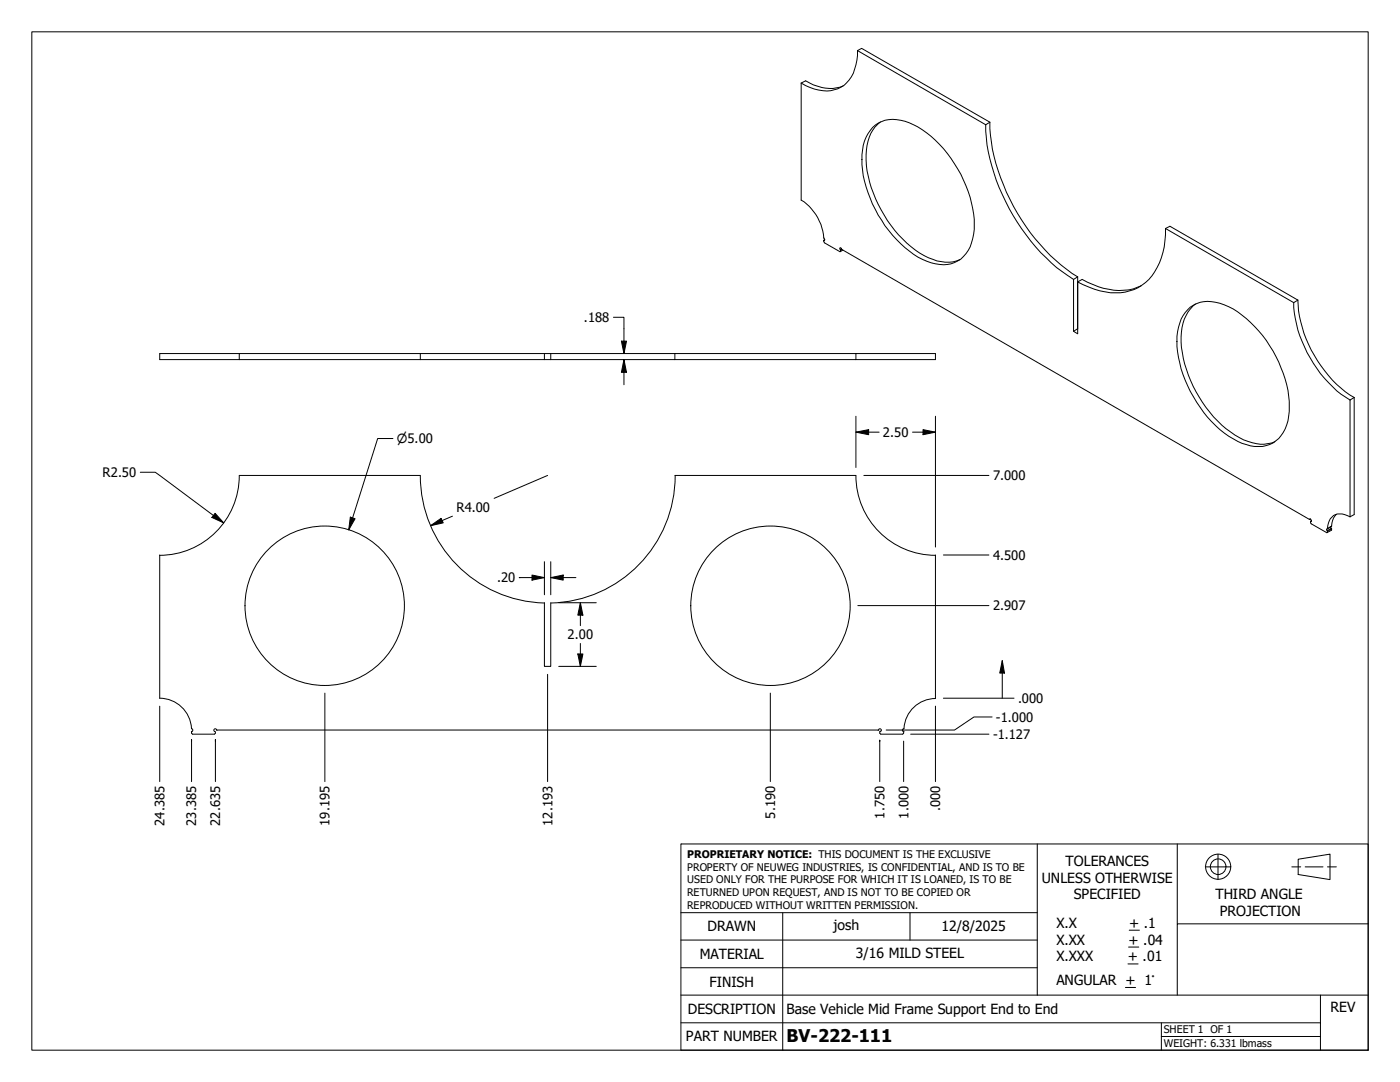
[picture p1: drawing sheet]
<svg xmlns="http://www.w3.org/2000/svg" width="279mm" height="216mm" viewBox="0 0 279 216" stroke-linecap="round" stroke-linejoin="round" font-family="sans-serif">
<!-- layer: Visible (ANSI) -->
<g fill="none" stroke="#000" stroke-width=".2">
<path d="M159.9 16.6l.9-.5a8.2 8.2 0 0 0 7.5 1M159.9 16.6v23.3a10 10 0 0 1 4.6 7.7l.1 .2-.2 .1v.3l.1 .3 3.1 1.7 .6-.3M171.1 10.1a9.1 9.1 0 0 1-2.6 6.9 6.7 6.7 0 0 1-6.8 .5l-1.8-.9M171.1 10.1l.9-.4 25.5 14.7M171.1 10.1l25.6 14.8M174.1 25.5a6.5 6.5 0 0 1 7.4-1 21.3 21.3 0 0 1 9.6 9.2 22.2 22.2 0 0 1 3.3 12.1 7.9 7.9 0 0 1-2.6 5.9 6.7 6.7 0 0 1-6.8 .4 20 20 0 0 1-9-8.2 22.5 22.5 0 0 1-4-13 8.4 8.4 0 0 1 2.1-5.4zM175.7 24.3a7.8 7.8 0 0 0-2.9 6.6 23.3 23.3 0 0 0 5 14.1 18.8 18.8 0 0 0 9.2 7.1 6.9 6.9 0 0 0 4.6-.3M196.7 24.9a36.8 36.8 0 0 0 5.5 18.1 35.9 35.9 0 0 0 12 12.8M197.5 24.4a38.2 38.2 0 0 0 7.2 20.7 34.3 34.3 0 0 0 10.4 10.1M197.5 24.4l-.8 .5M164.6 47.9h-.2M167.8 50.2l-.2-.6 .1-.2 .3 .4 93.4 53.8"/>
<path d="M214.2 55.8v10.3l.9 .5v-10.3M215.1 55.2v10.5M215.1 56.3l.9-.5a14.4 14.4 0 0 0 10.1 1.9l1.7-.7M215.1 55.2l-.9 .6M232.6 45.6a13.8 13.8 0 0 1-4 10.8 9.8 9.8 0 0 1-9.1 1.6l-2.2-.7-2.2-1M232.6 45.6l.9-.5 25.5 14.8M232.6 45.6l25.6 14.8M259 59.9a24.9 24.9 0 0 0 10.4 18.9l.9 .5M259 59.9l-.8 .5M47.8 70.5h-15.9v1.3h154.8v-1.3h-102.8M83.9 70.5h-36.1v1.3M83.9 70.5v1.3"/>
<path d="M108.6 70.5v1.3M109.9 70.5v1.3M134.7 70.5v1.3M170.8 70.5v1.3M215.1 65.6l-.9 .5M237 61.8a6 6 0 0 1 6.5-1.3 19.3 19.3 0 0 1 9.2 7.4 23.8 23.8 0 0 1 4.6 14.2 7.2 7.2 0 0 1-3.9 6.6 7.8 7.8 0 0 1-6.4-.6 22.7 22.7 0 0 1-10-11.1 20.1 20.1 0 0 1-2-10.8l.2-.9a6.7 6.7 0 0 1 1.8-3.5zM238.6 60.6a8.3 8.3 0 0 0-2.9 6.6 24.9 24.9 0 0 0 10.7 19.6 8.7 8.7 0 0 0 8 1.3M258.2 60.4a24.9 24.9 0 0 0 6.9 15.9 15.4 15.4 0 0 0 4.3 3.5M269.4 79.8v23.3M270.3 79.3v23.4l-.9 .4M270.3 79.3l-.9 .5M47.8 94.9a15.9 15.9 0 0 1-16 15.9"/>
<path d="M47.8 94.9h36.1M83.9 94.9a25.4 25.4 0 0 0 24.8 25.4M134.7 94.9h36.1M134.7 94.9a25.4 25.4 0 0 1-24.8 25.4M170.8 94.9a15.9 15.9 0 0 0 15.9 15.9M31.9 110.7v28.6M186.7 110.7v28.6M261.4 103.6h.2l.1 .2v.1l-.1 .1 .1 .5 3.1 1.8 .9-.5-.1-.7M261.5 103.6h-.1M261.7 103.9l-.1 .1M266.7 102.6a3.5 3.5 0 0 0-1 2.4l-.8 .5M269.4 103.1a2.94 2.94 0 0 0-3.9 .4l-.4 .9-.2 1.1-.2 .2 .2 .5"/>
<path d="M31.8 139.3a6.5 6.5 0 0 1 6.5 6.1M108.6 120.3v12.7h1.3v-12.7M186.7 139.4a6.6 6.6 0 0 0-6.4 6.1M38.3 145.4l.2 .3-.2 .3M38.3 145.9l-.1 .4 .2 .2h4.4l.2-.2v-.3M42.9 145.9v.1M43.2 145.6l.1 .1M43.2 145.6l-.1-.1h-.3l-.1 .4 .2 .1M43.3 145.7h132M175.3 145.6l.2-.1h.3l.1 .4-.2 .1M175.4 145.6l-.2 .1M175.7 145.9l-.1 .4 .2 .2h4.3l.2-.2v-.3"/>
<path d="M180.3 145.4l-.2 .3 .2 .3M180.3 145.9l.1 .1"/>
<circle cx="64.8" cy="120.9" r="15.9"/>
<circle cx="153.8" cy="120.9" r="15.9"/>
</g>
<!-- layer: Visible Narrow (ANSI) -->
<path d="M164.6 47.9h-.1M168 49.7l-.3 .1M168 49.8l-.2 .2M261.5 103.6h-.1M261.7 103.9l-.1 .1M265.7 105.4l-.8 .5M265.7 105.5l-.8 .5M265.7 105l-.8 .5" fill="none" stroke="#000" stroke-width=".2"/>
<!-- layer: Border (ANSI) -->
<path d="M6.3 6.3h266.7v203.2h-266.7z" fill="none" stroke="#000" stroke-width=".2"/>
<!-- layer: Title (ANSI) -->
<g fill="none" stroke="#000" stroke-width=".2">
<path d="M135.9 168.4h137.1v41.1h-137.1zM207 168.4v30.2M234.9 168.4v15.9M240.5 173h5.1M243.1 170.4v5.1M257.8 173h1.8M259.1 171.4l6.3-1v5.1l-6.3-1zM260.5 173h3.5M264.9 173h1.8M135.9 198.6h137.1M135.9 193.1h71.1M135.9 187.6h71.1"/>
<path d="M135.9 182.1h71.1M156.2 182.1v27.4M181.6 182.1v5.5M224.6 197h2M225.1 192.3h2M225.2 189h2.1M225.4 185.6h2M263.5 198.6v10.9M273 184.3h-38.1v14.3M135.9 204.1h127.6M231.8 206.8h31.7M231.8 204.1v5.4"/>
<circle cx="243.1" cy="172.9" r="2.51"/>
<circle cx="243.1" cy="172.9" r="1.56"/>
</g>
<!-- layer: Dimension (ANSI) -->
<g fill="none" stroke="#000" stroke-width=".2">
<path d="M122.4 63.3h2.1v7.2M124 68.1h1l-.5 2.4zM124.5 71.8l.5 2.5h-1zM124.5 71.8v5M28 94.2h3l13.6 10.1M78.4 87.5h-3l-5.8 18.2M109.3 94.9l-10.7 4.5M170.8 86.2l2.6-.5v1zM170.8 86.2h4.7M170.8 83.1v10.2M172.4 94.9h25M182.1 86.2h4.6"/>
<path d="M184.2 85.7l2.5 .5-2.5 .5zM186.7 83.1v26.1M42.9 102.4l1.7 1.9-2.3-1zM69.9 103.2l1 .3-1.3 2.2zM85.9 104.9l2.1-1.5 .5 .9zM90.3 103l-4.4 1.9M103.6 115.3h.1M103.6 115.3h5M106.2 114.7l2.4 .6-2.4 .5zM108.6 112.1v6.6M109.9 115.3l2.5-.6v1.1zM109.9 115.3h5"/>
<path d="M109.9 112.1v6.6M188.3 110.7h9.1M64.8 138.3v17.7M109.3 134.6v21.4M111.5 133h7.5M111.5 120.3h7.5M115.3 130.5h1l-.5 2.5zM115.8 120.3l.5 2.4h-1zM115.8 120.3v4.5M115.8 128.4v4.6M153.7 138.3v17.7M171.2 120.8h26.2"/>
<path d="M188.3 139.3h14.1M200 131.8v7.5M200 131.8l.5 2.5h-1zM31.9 140.9v15.1M38.2 147.9v-.3v8.4M43 147.9v-.3v8.4M175.6 147.9v-.2v8.3M180.3 147.9v8.1M181.7 146.5h15.7M186.7 140.9v15.1M198 143.1h-3.6l-3.9 2.6h-13.7"/>
</g>
<path d="M124 68.1h1l-.5 2.4zM124.5 71.8l.5 2.5h-1zM170.8 86.2l2.6-.5v1zM184.2 85.7l2.5 .5-2.5 .5zM42.9 102.4l1.7 1.9-2.3-1zM69.9 103.2l1 .3-1.3 2.2zM85.9 104.9l2.1-1.5 .5 .9zM106.2 114.7l2.4 .6-2.4 .5zM109.9 115.3l2.5-.6v1.1zM115.3 130.5h1l-.5 2.5zM115.8 120.3l.5 2.4h-1zM200 131.8l.5 2.5h-1z" fill="#000"/>
<text font-size="3.5" x="157" y="207.9">BV-222-111</text>
<g font-size="2.8">
<text x="212.7" y="172.8">TOLERANCES</text>
<text x="207.9" y="176.1">UNLESS OTHERWISE</text>
<text x="214.3" y="179.5">SPECIFIED</text>
<text x="242.6" y="179.4">THIRD ANGLE</text>
<text x="141.2" y="185.9">DRAWN</text>
<text x="166.4" y="185.6">josh</text>
<text x="187.9" y="185.7">12/8/2025</text>
<text x="210.8" y="185.2">X.X</text>
<text x="225.4" y="185.2">+ .1</text>
<text x="243.5" y="182.7">PROJECTION</text>
<text x="139.6" y="191.4">MATERIAL</text>
<text x="170.8" y="191.2">3/16 MILD STEEL</text>
<text x="210.8" y="188.5">X.XX</text>
<text x="210.8" y="191.8">X.XXX</text>
<text x="225.1" y="191.8">+ .01</text>
<text x="225.2" y="188.5">+ .04</text>
<text x="141.6" y="196.8">FINISH</text>
<text x="210.8" y="196.6">ANGULAR + 1°</text>
<text x="137.3" y="202.3">DESCRIPTION</text>
<text x="157" y="202.2">Base Vehicle Mid Frame Support End to End</text>
<text x="265.6" y="201.9">REV</text>
<text x="136.9" y="207.8">PART NUMBER</text>
</g>
<g font-size="2.6">
<text x="116.5" y="64.3">.188</text>
<text x="176.2" y="87.2">2.50</text>
<text x="20.4" y="95.2">R2.50</text>
<text x="198.2" y="95.8">7.000</text>
<text x="91.1" y="102.2">R4.00</text>
<text x="198.2" y="111.7">4.500</text>
<text x="99.2" y="116.2">.20</text>
<text x="198.2" y="121.8">2.907</text>
<text x="113.3" y="127.6">2.00</text>
<text x="203.2" y="140.3">.000</text>
<text x="198.2" y="147.4">-1.127</text>
<text x="198.8" y="144">-1.000</text>
<text x="187.6" y="161.9" transform="rotate(-90 187.6 161.9)">.000</text>
<text x="32.8" y="164.7" transform="rotate(-90 32.8 164.7)">24.385</text>
<text x="39.2" y="164.7" transform="rotate(-90 39.2 164.7)">23.385</text>
<text x="43.9" y="164.7" transform="rotate(-90 43.9 164.7)">22.635</text>
<text x="65.8" y="164.7" transform="rotate(-90 65.8 164.7)">19.195</text>
<text x="110.2" y="164.7" transform="rotate(-90 110.2 164.7)">12.193</text>
<text x="154.7" y="163.3" transform="rotate(-90 154.7 163.3)">5.190</text>
<text x="176.5" y="163.3" transform="rotate(-90 176.5 163.3)">1.750</text>
<text x="181.3" y="163.3" transform="rotate(-90 181.3 163.3)">1.000</text>
</g>
<text font-size="2.5" x="79.2" y="88.5">⌀5.00</text>
<g font-size="2.1">
<text x="137.2" y="171.3">PROPRIETARY NOTICE: THIS DOCUMENT IS THE EXCLUSIVE</text>
<text x="137.2" y="173.7">PROPERTY OF NEUWEG INDUSTRIES, IS CONFIDENTIAL, AND IS TO BE</text>
<text x="137.2" y="176.3">USED ONLY FOR THE PURPOSE FOR WHICH IT IS LOANED, IS TO BE</text>
<text x="137.2" y="178.8">RETURNED UPON REQUEST, AND IS NOT TO BE COPIED OR</text>
<text x="137.2" y="181.3">REPRODUCED WITHOUT WRITTEN PERMISSION.</text>
<text x="232.3" y="206.1">SHEET 1 OF 1</text>
<text x="232.3" y="208.9">WEIGHT: 6.331 lbmass</text>
</g>
</svg>
